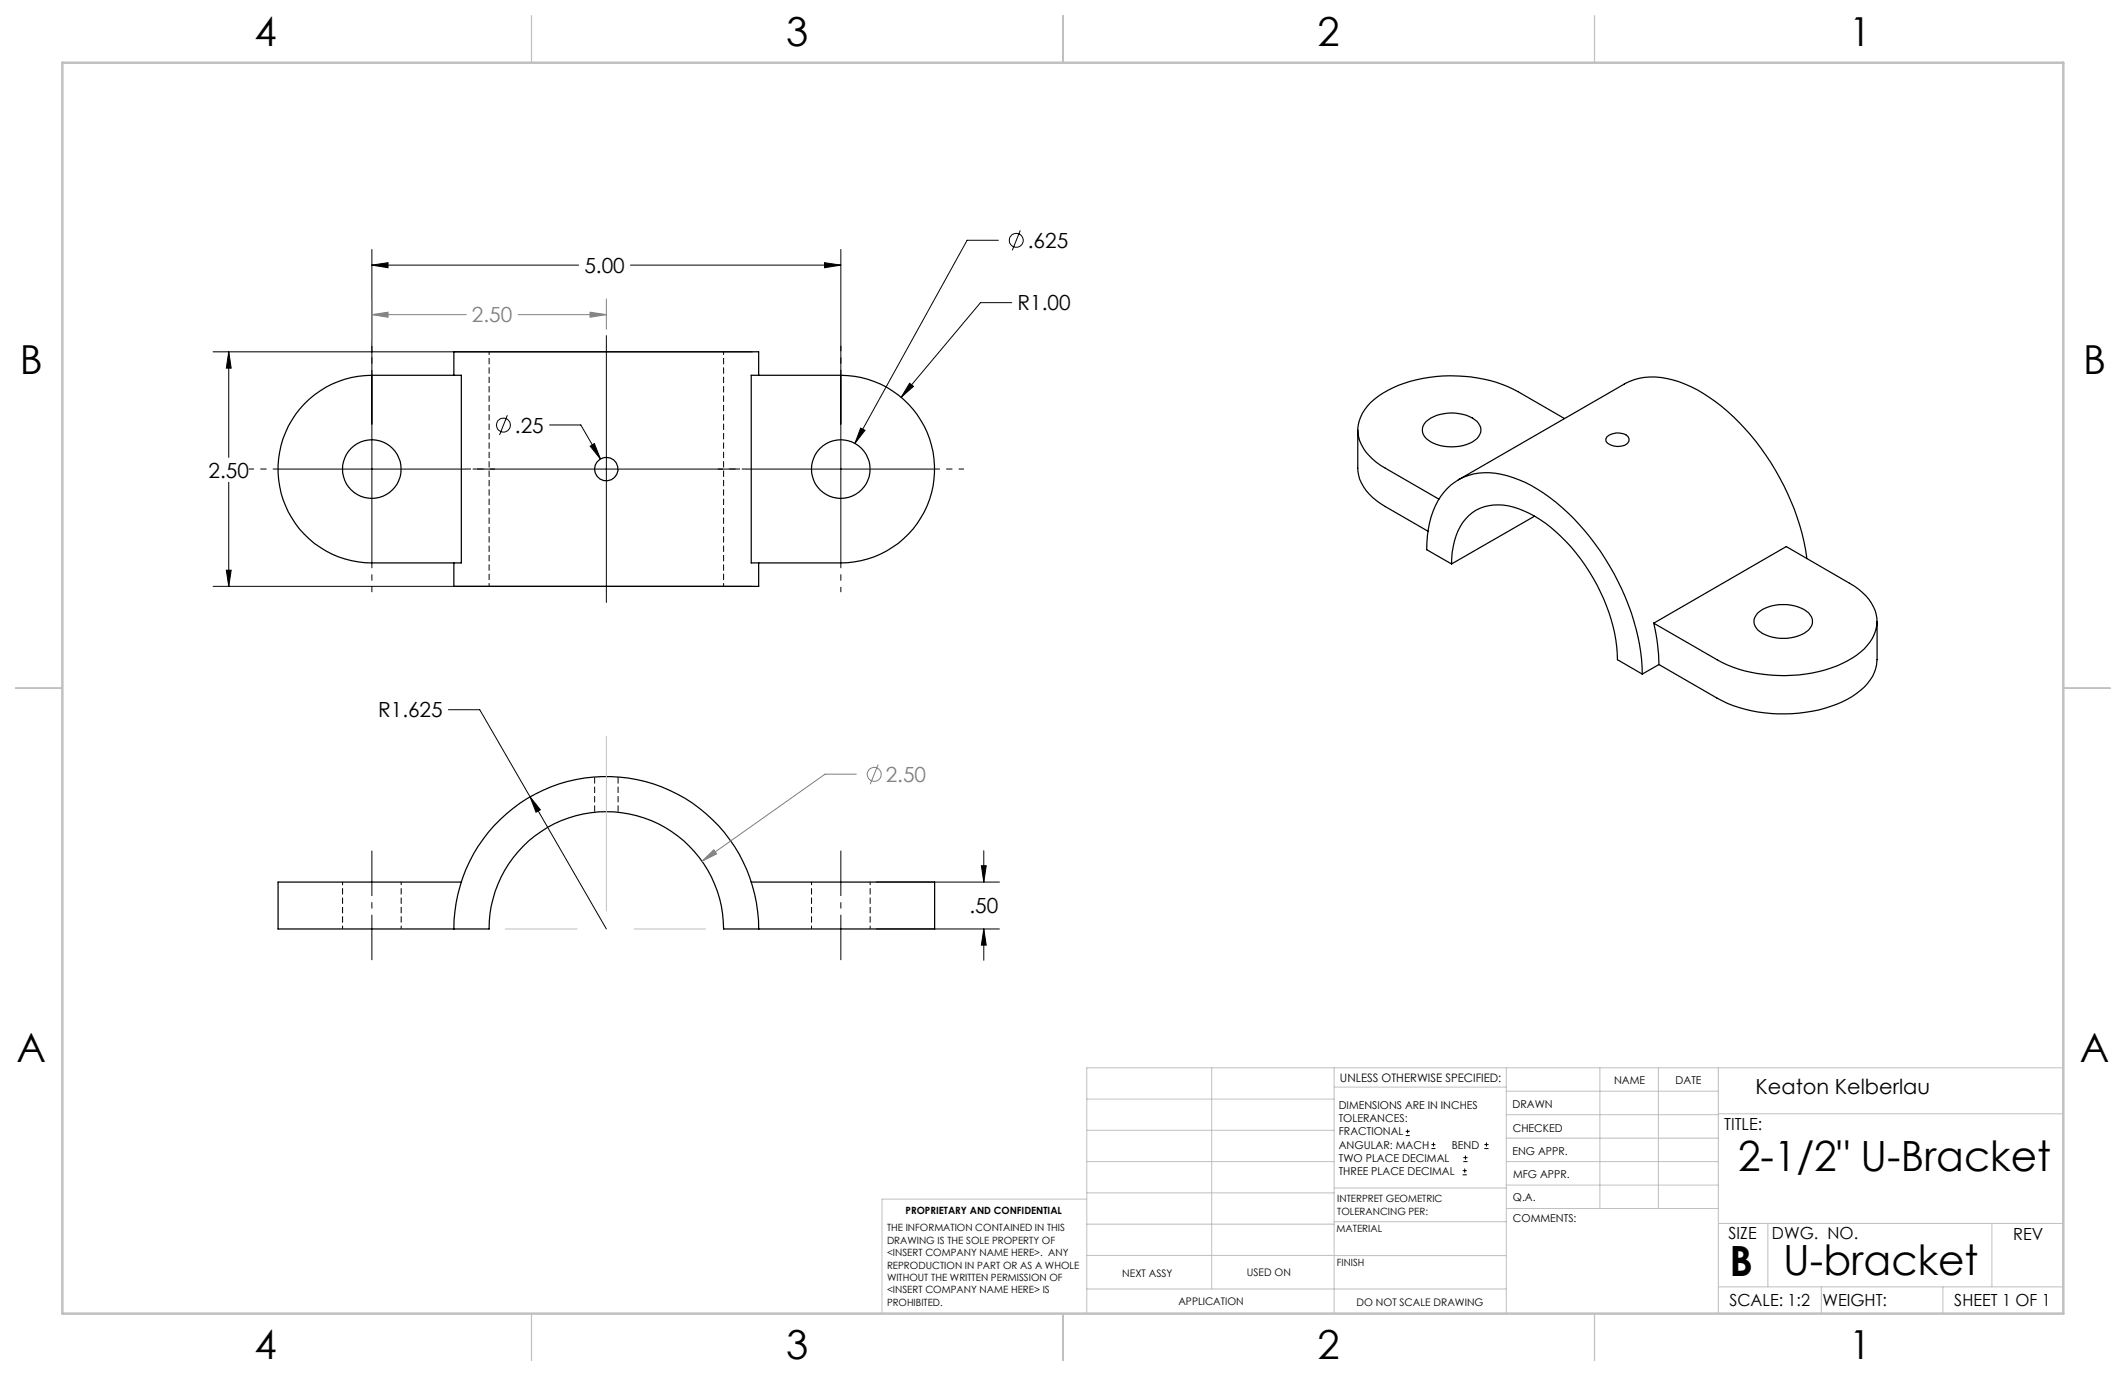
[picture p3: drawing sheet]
<svg xmlns="http://www.w3.org/2000/svg" width="432mm" height="279mm" viewBox="0 0 432 279" stroke-linecap="round" stroke-linejoin="round" font-family="sans-serif">
<path d="M99.3 71.4v47.6M147 119v-47.6M69.6 179.1v9.5M164.8 179.1v9.5M81.5 188.6v-9.5M176.7 188.6v-9.5" fill="none" stroke="#000" stroke-width=".2" stroke-dasharray="1.3 .6" stroke-dashoffset=".6" stroke-linecap="butt"/>
<path d="M120.8 157.7v7.2M125.5 164.9v-7.2" fill="none" stroke="#000" stroke-width=".2" stroke-dasharray="1.3 .6" stroke-dashoffset="-.1" stroke-linecap="butt"/>
<g fill="none" stroke="#000" stroke-width=".25">
<path d="M92.2 76.2v-4.8h61.9v4.8M152.6 76.2h18.2a19.1 19.1 0 0 1 19 19.1 19.1 19.1 0 0 1-19 19h-18.2zM61.8 82a19 19 0 0 1 13.7-5.8h18.2v38.1h-18.2a19.1 19.1 0 0 1-17.5-11.6 19.1 19.1 0 0 1 3.8-20.7zM275.8 87.3v7.8a9.1 9.1 0 0 0 4.6 7.2l9.7 5.6M289.7 85.6a8.6 8.6 0 0 1 10.3 0 2.35 2.35 0 0 1-.5 3.8 8.8 8.8 0 0 1-9.8-.4 2.31 2.31 0 0 1 0-3.4zM296.2 97.4l33.7-19.4a12.5 12.5 0 0 1 9.9-.8 33.7 33.7 0 0 1 15.8 11.1 50.3 50.3 0 0 1 11.4 25.1M317.7 85l-9.4-5.5a30 30 0 0 0-26.4-.2 10.1 10.1 0 0 0-6.1 7.8 9.1 9.1 0 0 0 4.6 7.4l11.8 6.9M326.4 88.7a3.3 3.3 0 0 1 4.3 0 1.13 1.13 0 0 1-.7 1.7 3.3 3.3 0 0 1-3.8-.8l-.1-.5zM92.2 114.3v4.8h61.9v-4.8M294.8 114.5l-5-2.9a17.5 17.5 0 0 1 4.2-12.4 11.8 11.8 0 0 1 12.1-2.6 32.4 32.4 0 0 1 14.6 9.9 49.2 49.2 0 0 1 12.8 28.9l.1 1.5M294.8 114.5a13.3 13.3 0 0 1 3.5-9.8 9.6 9.6 0 0 1 10.1-1.4 28.9 28.9 0 0 1 13.5 11.4 35.6 35.6 0 0 1 6.6 19.2l5.1 3M311.7 104.8l-16.9 9.7"/>
<path d="M335.9 126.5l26.9-15.5 12.8 7.4a9.8 9.8 0 0 1 5.6 7.2 8.5 8.5 0 0 1-4.2 7.5 27.5 27.5 0 0 1-18.6 3.8 24.1 24.1 0 0 1-9.7-3zM335.9 126.5a38.7 38.7 0 0 1 1 8.4M336.9 134.9l-3.3 2M357 124.5a8.7 8.7 0 0 1 10.3 0 2.35 2.35 0 0 1-.4 3.8 8.8 8.8 0 0 1-9.9-.4 2.31 2.31 0 0 1 0-3.4zM381.2 126.2v7.7a8.6 8.6 0 0 1-4.2 6.9 27.2 27.2 0 0 1-18.6 3.9 25.7 25.7 0 0 1-9.7-3l-11.8-6.8M93.7 179.1h-37.2v9.5h42.8a23.8 23.8 0 0 1 23.9-23.8 23.8 23.8 0 0 1 23.8 23.8h42.8v-9.5h-37.2M92.2 188.6a31 31 0 0 1 30.9-30.9 31 31 0 0 1 31 30.9"/>
<circle cx="75.5" cy="95.3" r="6"/>
<circle cx="123.1" cy="95.3" r="2.37"/>
<circle cx="170.8" cy="95.3" r="6"/>
</g>
<g fill="none" stroke="#808080" stroke-width=".2">
<path d="M75.5 63.9l3.3-.5v1zM75.5 60.7v8.3M75.5 63.9h19.2M105.2 63.9h18M119.8 63.4l3.4 .5-3.4 .5zM123.2 60.7v6.2M173.9 157.2h-6.3l-25 17.7M178.4 155.2l-1.7 4M142.6 174.9l2.4-2.4 .6 .9z"/>
<circle cx="177.6" cy="157.3" r="1.41"/>
</g>
<g fill="none" stroke="#000" stroke-width=".2">
<path d="M75.5 53.8l3.3-.5v1.1zM75.5 50.7v63.6M75.5 53.8h42M128.1 53.8h42.7M167.5 53.3l3.3 .5-3.3 .6zM170.8 50.7v63.6M202.8 48.8h-6.4l-22.8 41.2M207.2 46.8l-1.6 4M43.3 71.4h109.5M46.5 71.4l.5 3.4h-1zM46.5 71.4v21.5M123.2 70.5v49.5"/>
<path d="M184.7 77.8l.8 .7-2.5 2.2zM205.5 61.5h-6.4l-16.1 19.2M46.5 97.9v21.2M56.5 95.2h38.1M98.4 95.2h49.5M103 84.3l-1.5 4M111.6 86.3h6.4l4 6.9M119.9 90.6l.8-.5 1.3 3.1zM151.7 95.2h38.1M174.8 86.9l.9 .5-2.1 2.6zM43.3 119.1h109.5M46 115.8h1l-.5 3.3z"/>
<path d="M91.1 144.1h6.3l25.8 44.5M107.7 161.8l2 2.6-.8 .5zM178 179.1h25M199.3 175.8h1l-.5 3.3zM199.8 172.8v6.3M178 188.6h25M199.8 188.6l.5 3.3h-1zM199.8 188.6v6.4M285.5 230.6h.8M285.5 229.7h.8M285.9 229.3v.9M290.7 233.2h.8"/>
<path d="M290.7 232.4h.8M291.1 232v.8M297.1 238.5h.8M297.1 237.7h.8M297.2 235.9h.9M297.2 235.1h.9M297.5 237.3v.8M297.6 234.6v.9M301.5 233.2h.8M301.5 232.4h.8M301.9 232v.8"/>
<circle cx="206.4" cy="48.8" r="1.41"/>
<circle cx="102.2" cy="86.3" r="1.41"/>
</g>
<path d="M75.5 172.7v22.3M170.8 172.7v22.3" fill="none" stroke="#000" stroke-width=".2" stroke-dasharray="15.2 1.3 1.3 1.3" stroke-dashoffset="6" stroke-linecap="butt"/>
<path d="M75.5 76.2v-6M170.8 76.2v-6M56.5 95.2h-6M94.6 95.2h5.9M151.7 95.2h-5.9M189.8 95.2h6M75.5 114.3v5.9M170.8 114.3v5.9" fill="none" stroke="#000" stroke-width=".2" stroke-dasharray="15.2 1.3 1.3 1.3" stroke-dashoffset="14.2" stroke-linecap="butt"/>
<path d="M123.2 70.5v-2.4M98.4 95.2h-2.4M147.9 95.2h2.4M123.2 120v2.4" fill="none" stroke="#000" stroke-width=".2" stroke-dasharray="15.2 1.3 1.3 1.3" stroke-linecap="butt"/>
<g fill="none" stroke="#c0c0c0" stroke-width=".2">
<path d="M123.2 149.5v35.5M102.6 188.6h14.6M128.8 188.6h14.5M246.1 216.8v44.9M271 216.8v49.9M305.9 216.8v49.9M324.9 216.8v28.6M336.8 216.8v28.6M349 216.8v49.9M419.1 216.8h-198.4v49.9M220.7 235.9h50.3M220.7 229.5h50.3"/>
<path d="M220.7 223.2h50.3M271 220.7h34.9M305.9 231.1h43.1M305.9 226.3h43.1M305.9 221.6h43.1M305.9 235.9h43.1M349 226.2h70.1M220.7 248.6h50.3M220.7 242.2h50.3M220.7 254.9h50.3M220.7 243.5h-41.6v23.2M271 255h34.9"/>
<path d="M271 248.1h35M271 241.2h35M305.9 240.6h43.1M306 245.4h43M349 248.4h70.1M359.1 248.4v12.9M404.6 248.4v12.9M220.7 261.7h85.2M349 261.3h70.1M369.9 261.3v5.4M394.6 261.3v5.4"/>
</g>
<path d="M107.9 3.2v9.5M215.9 3.2v9.5M323.8 3.2v9.5M3.1 139.7h9.6M419.1 139.7h9.5M107.9 266.7v9.6M215.9 266.7v9.6M323.8 266.7v9.6" fill="none" stroke="#c0c0c0" stroke-width=".25"/>
<path d="M12.7 12.7h406.4v254h-406.4z" fill="none" stroke="#c0c0c0" stroke-width=".5"/>
<path d="M199.8 188.6l.5 3.3h-1zM199.3 175.8h1l-.5 3.3zM107.7 161.8l1.2 3.1 .8-.5zM174.8 86.9l-1.2 3.1 2.1-2.6zM184.7 77.8l-1.7 2.9 2.5-2.2zM75.5 53.8l3.3-.5v1.1zM167.5 53.3l3.3 .5-3.3 .6zM46.5 71.4l.5 3.4h-1zM46 115.8h1l-.5 3.3zM119.9 90.6l2.1 2.6-1.3-3.1z" fill="#000"/>
<path d="M142.6 174.9l3-1.5-.6-.9zM75.5 63.9l3.3-.5v1zM119.8 63.4l3.4 .5-3.4 .5z" fill="#808080"/>
<g font-size="8.5">
<text x="353" y="237.7">2-1/2&quot; U-Bracket</text>
<text x="351.3" y="259">B</text>
<text x="362.2" y="258.9">U-bracket</text>
</g>
<g font-size="8.1">
<text x="51.7" y="9.3">4</text>
<text x="159.7" y="9.3">3</text>
<text x="267.6" y="9.3">2</text>
<text x="375.6" y="9.3">1</text>
<text x="4" y="76">B</text>
<text x="423.1" y="76">B</text>
<text x="3.3" y="215.7">A</text>
<text x="422.4" y="215.7">A</text>
<text x="51.7" y="276">4</text>
<text x="159.7" y="276">3</text>
<text x="267.6" y="276">2</text>
<text x="375.6" y="276">1</text>
</g>
<g font-size="4.2">
<text x="208.8" y="50.3">.625</text>
<text x="118.7" y="55.4">5.00</text>
<text x="206.7" y="63">R1.00</text>
<text x="104.6" y="87.9">.25</text>
<text x="42.4" y="97">2.50</text>
<text x="76.8" y="145.7">R1.625</text>
<text x="196.9" y="185.3">.50</text>
<text x="356.6" y="222.1">Keaton Kelberlau</text>
</g>
<g font-size="4.2" fill="#808080">
<text x="95.9" y="65.5">2.50</text>
<text x="179.9" y="158.8">2.50</text>
</g>
<g font-size="3.4">
<text x="350.2" y="229.5">TITLE:</text>
<text x="351.1" y="251.6">SIZE</text>
<text x="359.9" y="251.6">DWG. NO.</text>
<text x="408.9" y="251.7">REV</text>
<text x="351.2" y="265.2">SCALE: 1:2</text>
<text x="370.1" y="265.3">WEIGHT:</text>
<text x="396.9" y="265.2">SHEET 1 OF 1</text>
</g>
<text font-size="2.4" x="272.2" y="219.7">UNLESS OTHERWISE SPECIFIED:</text>
<g font-size="2.2">
<text x="327.8" y="220.1">NAME</text>
<text x="340.3" y="220.2">DATE</text>
<text x="271.9" y="225.3">DIMENSIONS ARE IN INCHES</text>
<text x="271.9" y="227.9">TOLERANCES:</text>
<text x="307.2" y="224.9">DRAWN</text>
<text x="271.9" y="230.6">FRACTIONAL</text>
<text x="271.9" y="233.2">ANGULAR: MACH</text>
<text x="294.9" y="233.2">BEND</text>
<text x="307.3" y="229.8">CHECKED</text>
<text x="271.9" y="235.9">TWO PLACE DECIMAL</text>
<text x="271.9" y="238.5">THREE PLACE DECIMAL</text>
<text x="307.2" y="234.4">ENG APPR.</text>
<text x="307.3" y="239.2">MFG APPR.</text>
<text x="307.3" y="243.9">Q.A.</text>
<text x="307.3" y="248.1">COMMENTS:</text>
</g>
<g font-size="2.1">
<text x="227.9" y="259.2">NEXT ASSY</text>
<text x="253.3" y="259.2">USED ON</text>
<text x="239.3" y="265">APPLICATION</text>
<text x="275.5" y="265.1">DO NOT SCALE DRAWING</text>
</g>
<g font-size="2">
<text x="271.6" y="244.1">INTERPRET GEOMETRIC</text>
<text x="180.2" y="250">THE INFORMATION CONTAINED IN THIS</text>
<text x="183.9" y="246.4">PROPRIETARY AND CONFIDENTIAL</text>
<text x="271.5" y="250.2">MATERIAL</text>
<text x="271.6" y="246.6">TOLERANCING PER:</text>
<text x="180.2" y="252.5">DRAWING IS THE SOLE PROPERTY OF</text>
<text x="180.2" y="255.1">&lt;INSERT COMPANY NAME HERE&gt;. ANY</text>
<text x="180.2" y="257.6">REPRODUCTION IN PART OR AS A WHOLE</text>
<text x="271.5" y="257">FINISH</text>
<text x="180.2" y="260.1">WITHOUT THE WRITTEN PERMISSION OF</text>
<text x="180.2" y="262.6">&lt;INSERT COMPANY NAME HERE&gt; IS</text>
<text x="180.2" y="265.2">PROHIBITED.</text>
</g>
</svg>
